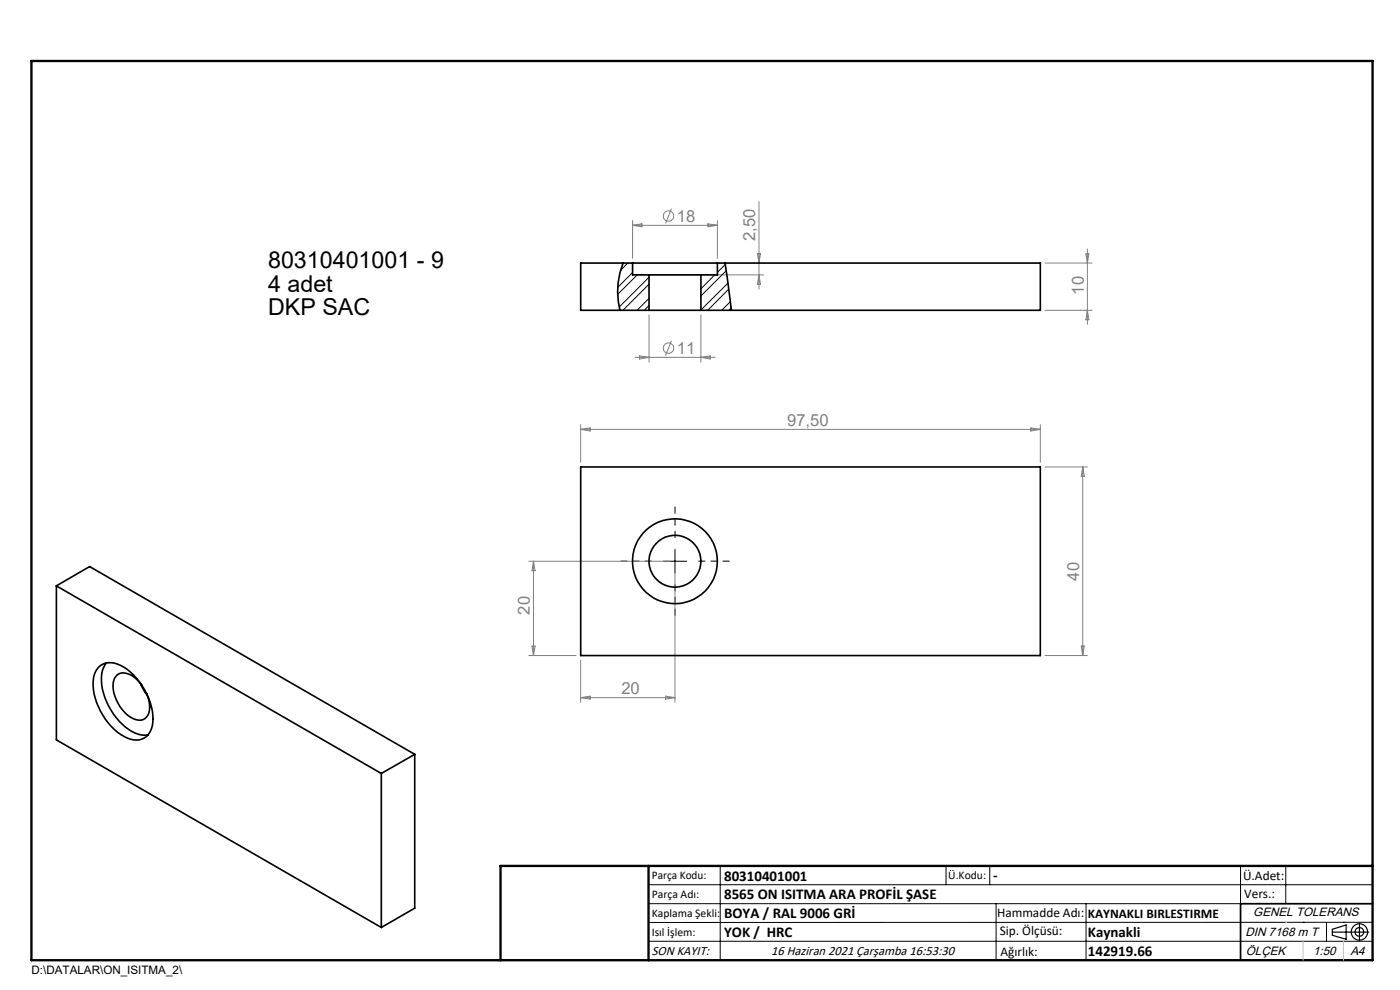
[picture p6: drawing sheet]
<svg xmlns="http://www.w3.org/2000/svg" width="297mm" height="210mm" viewBox="0 0 297 210" stroke-linecap="round" stroke-linejoin="round" font-family="sans-serif">
<g fill="none" stroke="#808080" stroke-width=".21">
<path d="M134.2 46.8v8M134.2 47.8h18M134.2 47.8l2-.3v.6zM135.2 58.3h26.8M142.5 44.3l-1.3 3.1M150.2 47.5l2 .3-2 .3zM152.2 46.8v8M160.7 53.8h.6l-.3 2zM161 42.8v18.5M161 58.3l.3 2h-.6zM221.7 55.8h10M230.4 53.8h.6l-.3 2z"/>
<path d="M230.7 52.8v16M134.7 75.8h17M135.7 75.5l2 .3-2 .4zM137.7 66.8v10M142.5 72.3l-1.3 3.1M148.7 66.8v10M148.7 75.8l2-.3v.7zM221.7 65.8h10M230.7 65.8l.3 2h-.6zM123.2 90.1v8M123.2 91.1l2-.3v.6zM123.2 91.1h97.5"/>
<path d="M218.7 90.8l2 .3-2 .3zM220.7 90.1v8M221.7 99.1h9M229.7 99.1v40M229.7 99.1l.3 2h-.6zM112.2 119.1h30M113.2 119.1v20M113.2 119.1l.3 2h-.6zM112.2 139.1h10M112.9 137h.6l-.3 2.1zM143.2 120v29M221.7 139.1h9"/>
<path d="M229.4 137h.6l-.3 2.1zM123.2 140v9M123.2 148h20M123.2 148l2-.3v.6zM141.2 147.7l2 .3-2 .3z"/>
<circle cx="141.8" cy="45.8" r="1.11"/>
<circle cx="141.8" cy="73.8" r="1.1"/>
</g>
<g fill="none" stroke="#000" stroke-width=".25">
<path d="M282.6 197.7h7.8M282.6 197.1l3-.9v3l-3-.8zM288.4 195.8v3.8M106.2 203.7h185"/>
<circle cx="288.4" cy="197.7" r="1.74"/>
<circle cx="288.4" cy="197.7" r=".93"/>
</g>
<path d="M138.2 119h-6.5M143.2 114v-6.5M148.2 119h6.5M143.2 124v6.5" fill="none" stroke="#000" stroke-width=".21" stroke-dasharray="15.2 1.3 1.3 1.3" stroke-dashoffset="13.9"/>
<g fill="none" stroke="#000" stroke-width=".21">
<path d="M133.2 55.8l-1.5 1.6M134.2 57.8l-3.1 3.2M135.2 58.3l-4.2 4.2M137.7 58.8l-6.4 6.3M151.6 58.3l-2.9 3M153.9 56.1l-1.7 1.7M154.1 57.4l-5.4 5.4M137.7 63.3l-2.6 2.5M137.7 60.3l-5.5 5.5M137.7 64.8l-1 1M154.4 60l-5.7 5.7M154.6 61.3l-4.5 4.5"/>
<path d="M154.9 64l-1.8 1.8M155.1 65.3l-.5 .5M140.7 119.1h5M143.2 116.5v5.1M137.6 187.7h153.6M137.6 191.7h153.6M137.6 199.7h153.6M152.8 183.7v20M200.7 183.7v4M210 183.7v4M211.3 191.7v12M230.4 191.7v12"/>
<path d="M263.2 183.7v20M272.8 183.7v8M276.4 195.6h.1M281.4 195.6v4.1M285 195.6h.1M291.2 195.6l-153.6 .1"/>
</g>
<g fill="none" stroke="#000" stroke-width=".35">
<path d="M132.2 55.8a16.3 16.3 0 0 0-.7 10M134.2 55.8h18M134.2 55.8h-11v10h14.5M134.2 55.8v2.5h3.5M137.7 58.3h11M137.7 58.3v7.5M148.7 58.3v7.5M152.2 55.8h68.5v10h-72M152.2 55.8v2.5h-3.5M153.8 55.8l1.4 10M137.7 65.8h11M123.2 99.1h97.5v40h-97.5z"/>
<path d="M12 124.3l7-4.1 69 39.8M12 124.3l68.9 39.8M12 124.3v32.6l68.9 39.8M20.9 141.6a3.8 3.8 0 0 1 4.7-.5 13.8 13.8 0 0 1 6.8 12.1 3.7 3.7 0 0 1-3.4 3.8 8.5 8.5 0 0 1-6.1-3.7 12.6 12.6 0 0 1-2.9-10.1zM22.6 140.6a7.7 7.7 0 0 0-.3 7.4 12.7 12.7 0 0 0 7.1 7.8l2 .1M29.8 144.9l1 2 .5 .6M30.1 145.3a4.8 4.8 0 0 0-4.6-2.5 2.62 2.62 0 0 0-1.5 3 8 8 0 0 0 5.1 6.9 2.26 2.26 0 0 0 2.6-2.7l-.1-1.3-.5-1.7M80.9 164.1v32.6M88 160l-7.1 4.1M88 160v32.6l-7.1 4.1M291.2 191.7h-28v12"/>
<circle cx="143.2" cy="119.1" r="9"/>
<circle cx="143.2" cy="119.1" r="5.5"/>
</g>
<path d="M6.7 12.9h284.5v190.8h-284.5zM137.6 183.7v20M291.2 183.7h-185v20" fill="none" stroke="#000" stroke-width=".5"/>
<path d="M276.4 199.7v4M285 199.7v4" fill="none" stroke="#c0c0c0" stroke-width=".21"/>
<path d="M272.8 195.6h.1" fill="none" stroke="#c0c0c0" stroke-width=".25"/>
<g font-size="4.9">
<text x="56.9" y="56.9">80310401001 - 9</text>
<text x="56.9" y="61.9">4 adet</text>
<text x="56.9" y="66.8">DKP SAC</text>
</g>
<g font-size="3.5" fill="#808080">
<text x="143.6" y="47">18</text>
<text x="160.2" y="51.2" transform="rotate(-90 160.2 51.2)">2,50</text>
<text x="229.9" y="62.5" transform="rotate(-90 229.9 62.5)">10</text>
<text x="143.6" y="75">11</text>
<text x="167" y="90.3">97,50</text>
<text x="228.9" y="123.1" transform="rotate(-90 228.9 123.1)">40</text>
<text x="112.4" y="130.4" transform="rotate(-90 112.4 130.4)">20</text>
<text x="131.8" y="147.2">20</text>
</g>
<g font-size="3.2">
<text x="153.6" y="186.8">80310401001</text>
<text x="153.6" y="190.8">8565 ON ISITMA ARA PROFİL ŞASE</text>
<text x="210.7" y="186.6">-</text>
<text x="153.6" y="194.8">BOYA / RAL 9006 GRİ</text>
<text x="153.6" y="198.8">YOK / HRC</text>
<text x="230.8" y="198.7">Kaynakli</text>
<text x="230.8" y="202.8">142919.66</text>
</g>
<g font-size="2.8">
<text x="263.7" y="186.7">Ü.Adet:</text>
<text x="263.9" y="190.5">Vers.:</text>
<text x="211.5" y="194.5">Hammadde Adı:</text>
<text x="230.8" y="194.7">KAYNAKLI BIRLESTIRME</text>
<text x="138.3" y="202.6">SON KAYIT:</text>
<text x="163.6" y="202.6">16 Haziran 2021 Çarşamba 16:53:30</text>
<text x="212.1" y="198.4">Sip. Ölçüsü:</text>
<text x="212.2" y="202.7">Ağırlık:</text>
</g>
<g font-size="2.6">
<text x="265.9" y="194.4">GENEL TOLERANS</text>
<text x="264.2" y="198.5">DIN 7168 m T</text>
<text x="264.3" y="202.6">ÖLÇEK</text>
<text x="278.5" y="202.6">1:50</text>
<text x="286.5" y="202.6">A4</text>
</g>
<g font-size="2.5">
<text x="138.3" y="186.4">Parça Kodu:</text>
<text x="138.3" y="190.5">Parça Adı:</text>
<text x="201.2" y="186.5">Ü.Kodu:</text>
<text x="138.3" y="194.5">Kaplama Şekli:</text>
<text x="138.3" y="198.6">Isıl İşlem:</text>
<text x="6.7" y="206.7">D:\DATALAR\ON_ISITMA_2\</text>
</g>
</svg>
